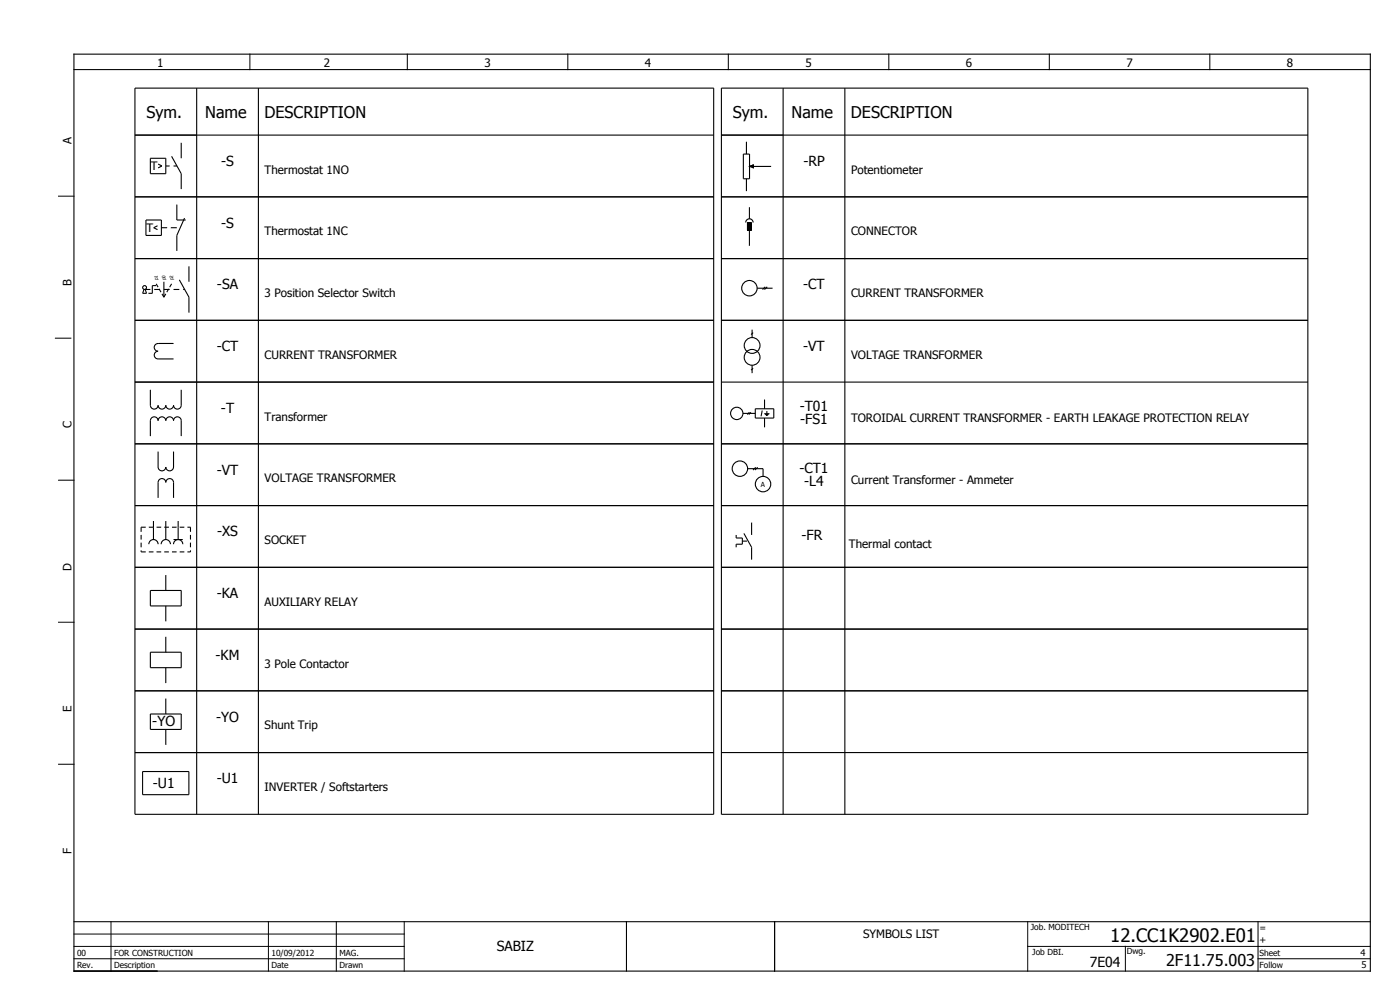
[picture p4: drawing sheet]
<svg xmlns="http://www.w3.org/2000/svg" width="434mm" height="305mm" viewBox="0 0 434 305" stroke-linecap="round" stroke-linejoin="round" font-family="sans-serif">
<g fill="none" stroke="#000" stroke-width=".31">
<path d="M77.5 16.8v4.8M126.3 16.8v4.8M176.1 16.8v4.8M225.9 16.8v4.8M275.7 16.8v4.8M325.5 16.8v4.8M375.3 16.8v4.8M18.2 60.8h4.7M17.2 104.9h4.8M18.2 148.9h4.7M18.2 193h4.7M18.2 237h4.7"/>
<path d="M22.9 289.7h102.5M22.9 293.5h102.5M22.9 297.3h102.5M34.4 285.8v15.4M83.3 285.8v15.4M104.3 285.8v15.4M125.4 285.8v15.4M240.3 285.8v15.4M318.8 285.8v15.4M318.8 293.5h106.3M349.1 293.5v7.7M390.2 285.8v15.4"/>
<path d="M390.2 297.3h34.9"/>
</g>
<g fill="none" stroke="#000" stroke-width=".34">
<path d="M22.9 16.8h402.2v284.4h-402.2zM22.9 21.6h402.2M41.9 27.3h179.5v225.2h-179.5zM61 27.3v225.2M80.2 27.3v225.2M223.8 27.3h181.9v225.2h-181.9zM242.9 27.3v225.2M262.1 27.3v225.2M41.9 41.9h179.5M46.6 49.1h4.8v4.8h-4.8zM49 50.9l1.2 .6-1.2 .6M51.4 51.5h1.2"/>
<path d="M53.2 48.5l3 5.4v4.8M53.8 51.5h1.1M56.2 44.3v4.8M223.8 41.9h181.9M230.6 47.8h1.9v7.6h-1.9zM231.5 44v3.8M231.5 55.4v3.9M239.2 51.6h-6.7l1.2-.5v1M41.9 61h179.5M45.3 68.2h4.8v4.8h-4.8zM48.9 70l-1.2 .6 1.2 .6M50.1 70.6h1.8"/>
<path d="M53 70.6h1.8M54.8 63.4v4.8h2.8M57.2 67.6l-2.4 5.4v4.8M223.8 61h181.9M231.3 69a1.15 1.15 0 0 1 1.2-1.1 1.15 1.15 0 0 1 1.1 1.1M231.9 69.1h1.2v2.3h-1.2zM232.5 64.3v3.6M232.5 71.4v4.8M41.9 80.2h179.5M41.9 99.3h179.5M44.7 89.7l-.4 1.3h1.1l-.4-1.3M44.9 89.8h1.7"/>
<path d="M47.8 89.8h1.7M48.4 88l.6 1.1M48.4 88.6h-1.2v2.4h-1.2M49.3 89.6l.6 1M50.2 91.1l.6 1.1M50.8 89.8h1.8M50.8 87.4v4.8M51.4 91.1l-.6 1.1M52.3 89.6l-.6 1M53.2 88l-.6 1.1M53.8 89.8h1.8M55.6 86.8l3 5.4v4.8"/>
<path d="M56.8 89.8h.5M58.6 82.6v4.8M223.8 80.2h181.9M223.8 99.3h181.9M234.9 89.4h4.7M237.4 89l-.9 .8M238 89l-.9 .8M41.9 118.5h179.5M53.8 106.5h-4.8a1.2 1.2 0 0 0-1.2 1.2 1.2 1.2 0 0 0 1.2 1.2 1.2 1.2 0 0 0-1.2 1.2 1.2 1.2 0 0 0 1.2 1.2h4.8M223.8 118.5h181.9M233.3 102.2v2.5M233.3 113.3v2.4"/>
<path d="M233.6 114.2l-.6 .6M233.6 103.2l-.6 .6M41.9 137.6h179.5M46.6 120.9v4.8a1.2 1.2 0 0 0 1.2 1.2 1.2 1.2 0 0 0 1.2-1.2 1.2 1.2 0 0 0 1.2 1.2 1.2 1.2 0 0 0 1.2-1.2 1.2 1.2 0 0 0 1.2 1.2 1.2 1.2 0 0 0 1.2-1.2 1.2 1.2 0 0 0 1.2 1.2 1.2 1.2 0 0 0 1.2-1.2v-4.8M46.6 135.2v-4.7a1.2 1.2 0 0 1 1.2-1.2 1.2 1.2 0 0 1 1.2 1.2 1.2 1.2 0 0 1 1.2-1.2 1.2 1.2 0 0 1 1.2 1.2 1.2 1.2 0 0 1 1.2-1.2 1.2 1.2 0 0 1 1.2 1.2 1.2 1.2 0 0 1 1.2-1.2 1.2 1.2 0 0 1 1.2 1.2v4.7M223.8 137.6h181.9M230.5 128.2h3.8M232.5 127.9l-.7 .6M232.9 127.9l-.6 .6M234.3 126.8h5.7v2.8h-5.7zM236.4 127.3l-.3 1.8M237.1 128.3h1.6"/>
<path d="M237.2 123.9v2.9M237.2 129.6v2.9M237.3 128.6h1.1M237.6 128.8h.5M237.9 127.5v.8M41.9 156.8h179.5M49 140v4.8a1.2 1.2 0 0 0 1.2 1.2 1.2 1.2 0 0 0 1.2-1.2 1.2 1.2 0 0 0 1.2 1.2 1.2 1.2 0 0 0 1.2-1.2v-4.8M49 154.4v-4.8a1.2 1.2 0 0 1 1.2-1.2 1.2 1.2 0 0 1 1.2 1.2 1.2 1.2 0 0 1 1.2-1.2 1.2 1.2 0 0 1 1.2 1.2v4.8M223.8 156.8h181.9M231.9 145.3h4.8v2.4M234.4 144.9l-.8 .9M235 144.9l-.8 .9"/>
<path d="M41.9 175.9h179.5M43.8 165.9v1.4M43.8 168.3v1.4M43.8 170.7v.5h1.4M45.2 163.5h-1.4v1.4M46.2 168.8a1.44 1.44 0 0 1 1.4-1.5 1.44 1.44 0 0 1 1.4 1.5M46.2 171.2h1.4M46.2 163.5h1.4M47.6 161.6v5.7M48.6 171.2h1.4M48.6 163.5h1.4M50 168.8a1.44 1.44 0 0 1 1.4-1.5 1.44 1.44 0 0 1 1.5 1.5"/>
<path d="M51 171.2h1.4M51 163.5h1.4M51.4 161.6v5.7M51.4 178.3v4.8M53.3 171.2h1.5M53.3 163.5h1.5M53.8 168.8a1.44 1.44 0 0 1 1.5-1.5 1.44 1.44 0 0 1 1.4 1.5M53.8 167.3h2.9M55.3 161.6v5.7M55.7 171.2h1.5M55.7 163.5h1.5M58.1 163.5h1v1.4"/>
<path d="M59.1 165.9v1.4M59.1 168.3v1.4M59.1 170.7v.5h-1M223.8 175.9h181.9M228.4 165.9v.9h1.9v2h-1.9v.9M230.3 167.8h1.4M230.7 165.4l2.4 4.3v3.9M233.1 162.1v3.8M41.9 195.1h179.5M46.6 183.1h9.6v4.8h-9.6zM51.4 187.9v4.8M51.4 197.5v4.8"/>
<path d="M223.8 195.1h181.9M41.9 214.2h179.5M46.6 202.3h9.6v4.8h-9.6zM51.4 207.1v4.7M51.4 216.6v4.8M223.8 214.2h181.9M41.9 233.4h179.5M44.2 239.3h14.4v7.1h-14.4zM46.6 221.4h9.6v4.8h-9.6zM51.4 226.2v4.8M223.8 233.4h181.9M22.9 285.8h402.2"/>
<path d="M194.3 285.8v15.4M240.3 285.8v15.4"/>
<circle cx="44.9" cy="89.2" r=".6"/>
<circle cx="232.5" cy="89.4" r="2.39"/>
<circle cx="233.3" cy="110.8" r="2.45"/>
<circle cx="233.3" cy="107.1" r="2.45"/>
<circle cx="228.5" cy="128.2" r="1.92"/>
<circle cx="229.5" cy="145.3" r="2.39"/>
<circle cx="236.7" cy="150.1" r="2.39"/>
</g>
<path d="M232.5 51.6l1.2-.5v1zM231.9 69.1h1.2v2.3h-1.2z" fill="#000" stroke="#000" stroke-width=".31"/>
<text font-size="5.7" x="344.4" y="292.1">12.CC1K2902.E01</text>
<g font-size="5">
<text x="45.4" y="36.7">Sym.</text>
<text x="63.7" y="36.7">Name</text>
<text x="82.1" y="36.7">DESCRIPTION</text>
<text x="227.3" y="36.7">Sym.</text>
<text x="245.6" y="36.7">Name</text>
<text x="264" y="36.7">DESCRIPTION</text>
<text x="361.7" y="299.6">2F11.75.003</text>
</g>
<g font-size="4.3">
<text x="68.6" y="51.5">-S</text>
<text x="249.2" y="51.5">-RP</text>
<text x="68.6" y="70.6">-S</text>
<text x="67.3" y="89.8">-SA</text>
<text x="249.2" y="89.8">-CT</text>
<text x="67.2" y="108.9">-CT</text>
<text x="249.2" y="108.9">-VT</text>
<text x="68.5" y="128.1">-T</text>
<text x="248.1" y="127.5">-T01</text>
<text x="248.2" y="131.6">-FS1</text>
<text x="67.3" y="147.2">-VT</text>
<text x="248" y="146.6">-CT1</text>
<text x="249.5" y="150.7">-L4</text>
<text x="67.3" y="166.4">-XS</text>
<text x="248.6" y="167.5">-FR</text>
<text x="67.2" y="185.5">-KA</text>
<text x="66.9" y="204.7">-KM</text>
<text x="47.2" y="225.2">-YO</text>
<text x="67" y="223.8">-YO</text>
<text x="47.4" y="244.4">-U1</text>
<text x="67.2" y="243">-U1</text>
<text x="154.1" y="295">SABIZ</text>
<text x="338" y="299.8">7E04</text>
</g>
<g font-size="3.6">
<text x="48.8" y="20.9">1</text>
<text x="100.5" y="20.9">2</text>
<text x="150.3" y="20.9">3</text>
<text x="200" y="20.9">4</text>
<text x="249.8" y="20.9">5</text>
<text x="299.6" y="20.9">6</text>
<text x="349.4" y="20.9">7</text>
<text x="399.2" y="20.9">8</text>
<text x="22.2" y="44.7" transform="rotate(-90 22.2 44.7)">A</text>
<text x="46.8" y="52.7">T</text>
<text x="82.1" y="53.9">Thermostat 1NO</text>
<text x="264" y="53.9">Potentiometer</text>
<text x="45.4" y="71.9">T</text>
<text x="82.1" y="73">Thermostat 1NC</text>
<text x="264" y="73">CONNECTOR</text>
<text x="22.2" y="88.7" transform="rotate(-90 22.2 88.7)">B</text>
<text x="82.1" y="92.2">3 Position Selector Switch</text>
<text x="264" y="92.2">CURRENT TRANSFORMER</text>
<text x="82.1" y="111.3">CURRENT TRANSFORMER</text>
<text x="264" y="111.3">VOLTAGE TRANSFORMER</text>
<text x="82.1" y="130.5">Transformer</text>
<text x="264" y="130.8">TOROIDAL CURRENT TRANSFORMER - EARTH LEAKAGE PROTECTION RELAY</text>
<text x="22.2" y="132.8" transform="rotate(-90 22.2 132.8)">C</text>
<text x="82.1" y="149.6">VOLTAGE TRANSFORMER</text>
<text x="264" y="150">Current Transformer - Ammeter</text>
<text x="82.1" y="168.8">SOCKET</text>
<text x="263.3" y="169.9">Thermal contact</text>
<text x="22.2" y="176.9" transform="rotate(-90 22.2 176.9)">D</text>
<text x="82.1" y="187.9">AUXILIARY RELAY</text>
<text x="82.1" y="207.1">3 Pole Contactor</text>
<text x="22.2" y="220.8" transform="rotate(-90 22.2 220.8)">E</text>
<text x="82.1" y="226.2">Shunt Trip</text>
<text x="82.1" y="245.4">INVERTER / Softstarters</text>
<text x="22.2" y="264.7" transform="rotate(-90 22.2 264.7)">F</text>
<text x="267.7" y="291">SYMBOLS LIST</text>
</g>
<g font-size="2.9">
<text x="390.7" y="288.7">=</text>
<text x="390.7" y="292.5">+</text>
<text x="422" y="296.4">4</text>
<text x="422.3" y="300.3">5</text>
</g>
<g font-size="2.6">
<text x="319.7" y="288.5">Job. MODITECH</text>
<text x="23.9" y="296.4">00</text>
<text x="35.4" y="296.4">FOR CONSTRUCTION</text>
<text x="84.2" y="296.4">10/09/2012</text>
<text x="105.3" y="296.4">MAG.</text>
<text x="320.2" y="296.1">Job DBI.</text>
<text x="349.5" y="295.7">Dwg.</text>
<text x="390.7" y="296.4">Sheet</text>
<text x="23.9" y="300.2">Rev.</text>
<text x="35.4" y="300.2">Description</text>
<text x="84.2" y="300.2">Date</text>
<text x="105.3" y="300.2">Drawn</text>
<text x="390.7" y="300.2">Follow</text>
</g>
<text font-size="2.2" x="236" y="150.9">A</text>
<g font-size="1.4">
<text x="49" y="86.9" transform="rotate(-90 49 86.9)">p1</text>
<text x="51.3" y="86.9" transform="rotate(-90 51.3 86.9)">p0</text>
<text x="53.7" y="86.9" transform="rotate(-90 53.7 86.9)">p2</text>
</g>
</svg>
